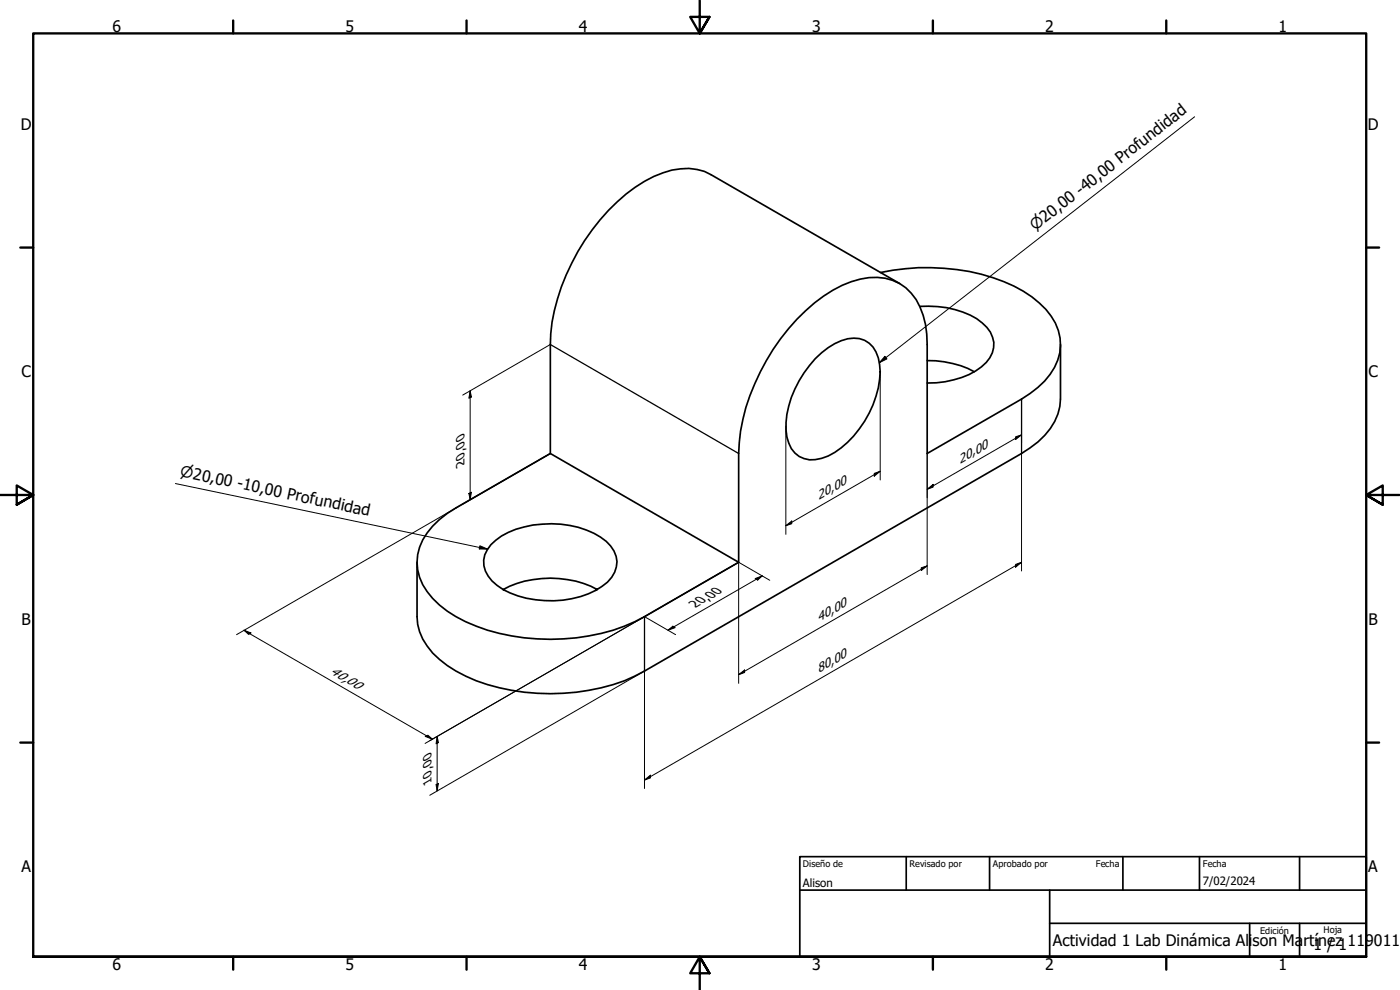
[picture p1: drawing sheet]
<svg xmlns="http://www.w3.org/2000/svg" width="420mm" height="297mm" viewBox="0 0 420 297" stroke-linecap="round" stroke-linejoin="round" font-family="sans-serif">
<!-- layer: Visible (ISO) -->
<path d="M264.2 81.8a64.9 64.9 0 0 1 40.1 4 27.5 27.5 0 0 1 12.4 11.2 14.8 14.8 0 0 1-3.2 17.3l-2 2-4.9 3.4-28.3 16.4v-32.7a23 23 0 0 0-4.8-15.4 14.8 14.8 0 0 0-15.3-4.3 38.7 38.7 0 0 0-19.1 12.1 66.7 66.7 0 0 0-16.9 33.5l-.5 6.8v32.6M270 85.1l-56.6-32.7a16.7 16.7 0 0 0-14.5-.5 47.4 47.4 0 0 0-21.2 17 63.6 63.6 0 0 0-12.4 31.2l-.1 36M276 91.9a27.2 27.2 0 0 1 18.8 5 7.8 7.8 0 0 1-.3 13.2 25.8 25.8 0 0 1-16.2 4.8M244.7 107.6a17.8 17.8 0 0 1 11.5-6.1 7.4 7.4 0 0 1 7.4 5.9 23.9 23.9 0 0 1-2.7 16.5 29.2 29.2 0 0 1-12.4 12.9 9.7 9.7 0 0 1-8.7 .2 10.9 10.9 0 0 1-3.9-10.3 32.3 32.3 0 0 1 8.8-19.1zM278.3 108.2a29.4 29.4 0 0 1 14.1 3.4M318.3 103.4v16.3a17.3 17.3 0 0 1-6.8 12.9l-4.9 3.5-113.2 65.2a58.7 58.7 0 0 1-32.2 6.7 53 53 0 0 1-27-8.3 20.1 20.1 0 0 1-8.9-12.4l-.1-2.3v-16.3M129.9 157.8l2-1.9 2.3-1.9 2.6-1.6 28.4-16.3 56.5 32.6-28.3 16.3a61.6 61.6 0 0 1-39.9 5.8 47.1 47.1 0 0 1-21.6-9.3 16.5 16.5 0 0 1-6.6-15.1 16.6 16.6 0 0 1 4.6-8.6zM151 176.9a31.5 31.5 0 0 0 27.8 .3 11.2 11.2 0 0 0 6.2-7.1 8.7 8.7 0 0 0-4.8-9 30.7 30.7 0 0 0-29.7-.3 10.4 10.4 0 0 0-5.3 7.3 8.5 8.5 0 0 0 4 7.5l1.8 1.3a30.8 30.8 0 0 1 28.3 0" fill="none" stroke="#000" stroke-width=".51"/>
<!-- layer: Visible fina (ISO) -->
<path d="M165.2 103.4l56.5 32.7M306.6 119.7v16.4M193.4 185v16.3" fill="none" stroke="#000" stroke-width=".38"/>
<!-- layer: Borde (ISO) -->
<g fill="none" stroke="#000" stroke-width=".7">
<path d="M70 6.1v3.9M140 6.1v3.9M210 0v10l-2.9-4.9h5.8l-2.9 4.9 2.9-4.9M280 6.1v3.9M350 6.1v3.9M6.1 74.3h3.9M410 74.3h3.9M0 148.5h10l-5-2.8v5.7l5-2.9-5 2.9M420 148.5h-10l5-2.8v5.7l-5-2.9 5 2.9M6.1 222.8h3.9M410 222.8h3.9M10 287.1v-277.1h400v277.1h-400h400"/>
<path d="M70 287.1v3.8M140 287.1v3.8M212.9 292l-2.9-4.9 2.9 4.9h-5.8l2.9-4.9v9.9M280 287.1v3.8M350 287.1v3.8"/>
</g>
<path d="M240 257h170v30.1h-170zM272 257v10.1M297 257v10.1M337 257v10.1M360 257v10.1M390 257v10.1M240 267.1h170M315 277h95M315 267.1v20M375 277v10.1M390 277v10.1" fill="none" stroke="#000" stroke-width=".51"/>
<!-- layer: Cota (ISO) -->
<g fill="none" stroke="#000" stroke-width=".3">
<path d="M141.1 117.3l.4 1.8-.8 .4zM141.1 117.3v32.6M165.2 103.4l-26.3 15.1M264.2 111.6v32.4M306.6 119.7v13.3M235.8 127.9v32.4M278.3 136.1v36.3M304.8 131l1.8-.5-1.8 1.4zM306.6 136.1v35.2M306.6 130.5l-28.3 16.3M138.9 151.2l26.3-15.1-94.2 54.3M140.7 148.1l.8-.4-.4 2.2z"/>
<path d="M235.8 157.7l1.8-1.4v.8zM262.4 142l1.8-.6-1.8 1.5zM264.2 141.4l-28.4 16.3M278.3 146.8l1.7-1.5v.9zM221.7 168.7v36.3M221.7 168.7l9.3 5.4M221.7 168.7l-94.1 54.4M226.6 173.6l2.2-.8-1.4 1.2zM228.8 172.8l-28.3 16.3M276.5 170.4l1.8-.6-1.8 1.4zM278.3 169.8l-56.6 32.6M304.8 169.3l1.8-.6-1.8 1.5z"/>
<path d="M306.6 168.7l-113.2 65.3M73.2 189.1l2.1 .8-.7 .5zM73.2 189.1l56.6 32.7M193.4 185l9.4 5.4M200.5 189.1l1.4-1.2 .7 .4zM221.7 202.4l1.8-1.4v.8zM127.6 221l.8-.4 1.4 1.2zM130.9 235.4l.7-.3-.4 2.2zM131.2 221l.4 1.8-.7 .4zM131.2 221v16.3M193.4 234l1.8-1.4v.8zM193.4 236.6v-35.3l-64.4 37.3"/>
</g>
<g fill="#000">
<path d="M141.1 117.3l.4 1.8-.8 .4zM304.8 131l1.8-.5-1.8 1.4zM140.7 148.1l.8-.4-.4 2.2zM235.8 157.7l1.8-1.4v.8zM262.4 142l1.8-.6-1.8 1.5zM278.3 146.8l1.7-1.5v.9zM226.6 173.6l2.2-.8-1.4 1.2zM276.5 170.4l1.8-.6-1.8 1.4zM304.8 169.3l1.8-.6-1.8 1.5zM73.2 189.1l2.1 .8-.7 .5zM200.5 189.1l1.4-1.2 .7 .4zM221.7 202.4l1.8-1.4v.8z"/>
<path d="M127.6 221l.8-.4 1.4 1.2zM130.9 235.4l.7-.3-.4 2.2zM131.2 221l.4 1.8-.7 .4zM193.4 234l1.8-1.4v.8z"/>
</g>
<path d="M358.5 35l-94.6 73.8M265.6 106.9l.6 .8-2.3 1.1zM52.6 145.1l93.8 19.7M144 163.8l2.4 1-2.6-.1z" fill="none" stroke="#000" stroke-width=".3"/>
<path d="M265.6 106.9l.6 .8-2.3 1.1zM144 163.8l2.4 1-2.6-.1z" fill="#000"/>
<g font-size="4.8">
<text x="33.7" y="9.6">6</text>
<text x="103.7" y="9.6">5</text>
<text x="173.7" y="9.6">4</text>
<text x="243.7" y="9.6">3</text>
<text x="313.7" y="9.6">2</text>
<text x="383.7" y="9.6">1</text>
<text x="6.2" y="38.9">D</text>
<text x="410.5" y="38.9">D</text>
<text x="6.4" y="113.1">C</text>
<text x="410.7" y="113.1">C</text>
<text x="6.4" y="187.4">B</text>
<text x="410.7" y="187.4">B</text>
<text x="6.4" y="261.7">A</text>
<text x="410.7" y="261.7">A</text>
<text x="316" y="284">Actividad 1 Lab Dinámica Ali</text>
<text x="375.9" y="284">son Ma</text>
<text x="391.2" y="284">rt1 /</text>
<text x="394.5" y="284">ínez1119011</text>
<text x="33.7" y="290.9">6</text>
<text x="103.7" y="290.9">5</text>
<text x="173.7" y="290.9">4</text>
<text x="243.7" y="290.9">3</text>
<text x="313.7" y="290.9">2</text>
<text x="383.7" y="290.9">1</text>
</g>
<g font-size="4.6">
<text x="310.6" y="69.4" transform="rotate(-38 310.6 69.4)">⌀20,00 -40,00 Profundidad</text>
<text x="53.9" y="142.9" transform="rotate(12 53.9 142.9)">⌀20,00 -10,00 Profundidad</text>
</g>
<g font-size="3.9">
<text x="139.4" y="139.4" transform="rotate(-90 139.4 139.4)">20,00</text>
<text x="288.2" y="139.1" transform="rotate(-30 288.2 139.1)">20,00</text>
<text x="245.7" y="150" transform="rotate(-30 245.7 150)">20,00</text>
<text x="208.7" y="182.4" transform="rotate(-30 208.7 182.4)">20,00</text>
<text x="245.7" y="186.6" transform="rotate(-30 245.7 186.6)">40,00</text>
<text x="98.9" y="202" transform="rotate(30 98.9 202)">40,00</text>
<text x="245.7" y="201.9" transform="rotate(-30 245.7 201.9)">80,00</text>
<text x="129.5" y="235" transform="rotate(-90 129.5 235)">10,00</text>
</g>
<g font-size="3.4">
<text x="241" y="266">Alison</text>
<text x="361" y="265.5">7/02/2024</text>
</g>
<g font-size="2.7">
<text x="241" y="260.2">Diseño de</text>
<text x="273" y="260.1">Revisado por</text>
<text x="298" y="260.1">Aprobado por</text>
<text x="328.9" y="260.1">Fecha</text>
<text x="361" y="260.1">Fecha</text>
<text x="378.2" y="280.3">Edición</text>
<text x="397.2" y="280">Hoja</text>
</g>
</svg>
